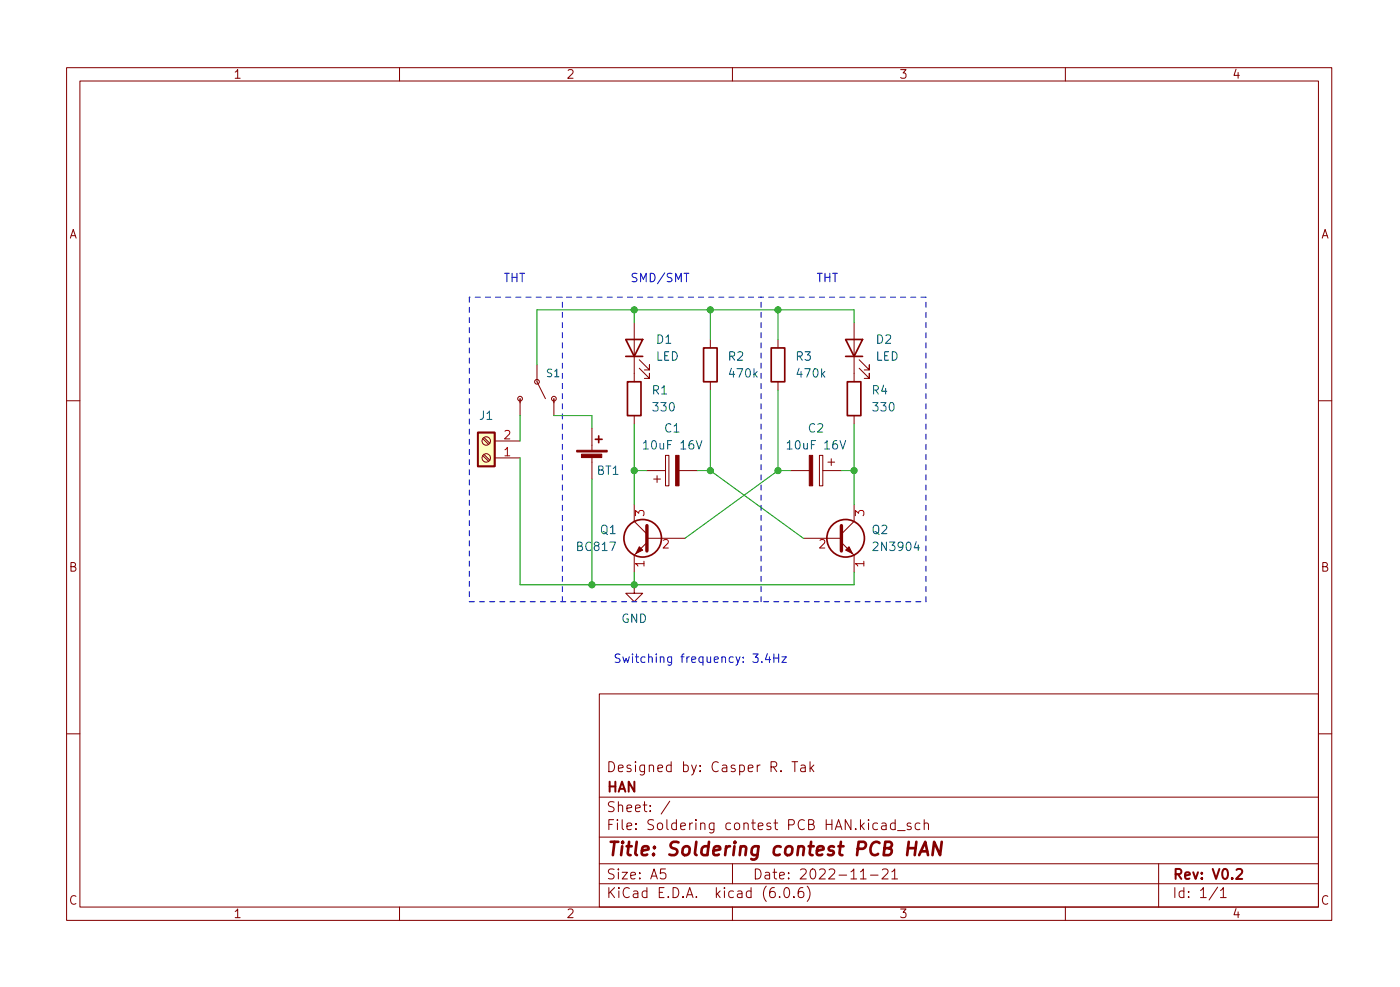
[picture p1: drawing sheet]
<svg xmlns="http://www.w3.org/2000/svg" width="210mm" height="148mm" viewBox="0 0 210 148" stroke-linecap="round" stroke-linejoin="round" font-family="sans-serif">
<g fill="none" stroke="#840000" stroke-width=".15">
<path d="M10 10.2h190v128h-190zM12 12.2h186v124h-186zM60 10.2v2M110 10.2v2M160 10.2v2M78.1 59.9v2.5M80.6 54.8v2.5l1.3 2.6M83.2 59.9v2.5M95.2 48.4v8.9M96 55.3l1.5 1.5v-.8v.8h-.7M96 54l1.5 1.5v-.7v.7h-.7M106.7 51v1.2"/>
<path d="M106.7 57.3v1.3M116.8 51v1.2M116.8 57.3v1.3M128.3 48.4v8.9M129 55.3l1.6 1.5v-.8v.8h-.8M129 54l1.6 1.5v-.7v.7h-.8M10 60.2h2M72.5 65.9l.9 .8M72.5 68.4l.9 .8M72.7 65.7l.9 .8M72.7 68.2l.9 .9M74.3 68.7h3.8"/>
<path d="M74.3 66.2h3.8M88.9 64.3v3.3M88.9 68.6v3.3M95.2 75.7v2.6l2 1.9M95.2 62.4v1.3M97.2 70.6h2.7M98.2 71.9h1M98.7 71.4v1M99.9 68.4h.6v4.5h-.6zM102 70.6h2.8M118.7 70.6h2.8M123.1 68.4h.5v4.5h-.5z"/>
<path d="M123.6 70.6h2.8M124.3 69.4h1M124.8 68.9v1M128.3 75.7v2.6l-1.9 1.9M128.3 62.4v1.3M198 60.2h2M95.2 87.8v1.3h1.3l-1.3 1.2-1.2-1.2h1.2M97.2 81.4l-2 1.9v2.6M97.2 80.8h5.7M120.6 80.8h5.8M126.4 81.4l1.9 1.9v2.6M10 110.2h2"/>
<path d="M90 104.2h108v32h-108zM90 119.7h108M118.9 114.3h.9M119.4 114.3v1.5M120.3 114.9h.6v.9M120.9 115.2l-.5 .1a.29 .29 0 0 0-.2 .3 .29 .29 0 0 0 .2 .2h.5M121.7 114.3v1.5M121.8 115.3l.4 .5M122.2 114.8l-.5 .6M198 110.2h2M60 136.2v2M90 132.7h108"/>
<path d="M90 129.7h108M90 125.7h108M99.9 130.4h-.7v.8l.2-.2 .5 .1 .1 .2-.1 .5-.2 .1h-.3l-.2-.1M100.6 120.3l-1.3 1.9M110 136.2v2M110 129.7v3M117.1 134.6v.1M117.9 133.3l.3-.1a.94 .94 0 0 1 0 1.5h-.1a1 1 0 0 1-.2-1.4zM119.2 134.6v.1M120.6 133.2a.59 .59 0 0 0-.7 .7v.6l.1 .2h.4l.3-.1v-.5l-.1-.2-.4-.1-.3 .3M121.2 133a1.72 1.72 0 0 1 0 2.3M129.2 130.9l.5-.5v1.5"/>
<path d="M129.2 131.9h.9M130.7 131.4h1.2M132.4 123.6h.6l.1 .9M132.5 130.6l.2-.2 .5 .1a.41 .41 0 0 1 .1 .6l-.9 .8h1M133.1 123.9l-.5 .1a.29 .29 0 0 0-.2 .3 .29 .29 0 0 0 .2 .2h.5M133.9 130.9l.5-.5v1.5M133.9 131.9h.9M134.4 123.6l-.4-.1-.3 .3v.5l.2 .2h.5M134.4 123v1.5M134.8 124.7h1.1M136.8 123.6l-.4-.1-.2 .3 .1 .2 .5 .1v.4h-.6M138.2 123.6l-.5-.1-.3 .3v.5l.2 .2h.6"/>
<path d="M138.8 123.7a.37 .37 0 0 1 .6 .1v.7M138.8 123v1.5M160 136.2v2M174 129.7v6.5M182.9 133.2l-1.3 1.9M183.3 133.7l.4-.5v1.5M183.3 134.7h.9"/>
<circle cx="78.1" cy="59.9" r=".36"/>
<circle cx="80.6" cy="57.3" r=".36"/>
<circle cx="83.2" cy="59.9" r=".36"/>
<circle cx="73" cy="66.2" r=".63"/>
<circle cx="73" cy="68.7" r=".63"/>
</g>
<path d="M185.7 130.6l.2-.2 .5 .1a.41 .41 0 0 1 .1 .6l-.9 .8h1" fill="none" stroke="#840000" stroke-width=".3"/>
<path d="M136.4 127.3h1.1M137.6 126.4l-.2 2M138 128.4l1-2 .4 2M138.3 127.8h1M141.4 126.4l-.2 2-.9-2-.3 2" fill="none" stroke="#840000" stroke-width=".4"/>
<g fill="#840000" stroke="#840000" stroke-width=".15">
<path d="M101.5 68.4h.5v4.5h-.5z"/>
<path d="M96 82.1l.5 .5-1 .5z"/>
<path d="M86.6 67.6h4.6v.3h-4.6z"/>
<path d="M87.3 68.2h3.1v.5h-3.1z"/>
<path d="M121.5 68.4h.5v4.5h-.5z"/>
<path d="M127 82.6l.5-.5 .5 1z"/>
</g>
<path d="M96.6 66.5l.4-.4v1.3M96.6 67.4h.8M104.6 66.1l.4 1.3 .4-1.3M118.2 66.5l.4-.4v1.3M118.2 67.4h.8M126.2 66.1l.4 1.3 .4-1.3" fill="none" stroke="#006464" stroke-width=".15"/>
<path d="M71.8 64.9h2.5v5.1h-2.5z" fill="#ffffc2" stroke="#ffffc2" stroke-width=".15"/>
<g fill="none" stroke="#840000" stroke-width=".25">
<path d="M94 51h2.5l-1.3 2.5zM94 53.5h2.5M94.2 57.3h2.1v5.1h-2.1zM105.7 52.2h2v5.1h-2zM115.8 52.2h2.1v5.1h-2.1zM127 51h2.5l-1.2 2.5zM127 53.5h2.5M127.3 57.3h2v5.1h-2zM71.8 64.9h2.5v5.1h-2.5zM89.4 65.9h1M89.9 65.4v1.1"/>
<circle cx="96.5" cy="80.8" r="2.82"/>
<circle cx="127" cy="80.8" r="2.82"/>
</g>
<path d="M97.2 78.9v3.8M126.4 78.9v3.8" fill="none" stroke="#840000" stroke-width=".51"/>
<path d="M102.7 41h.8M114.4 99.3v.1M115.3 98.1l-.3 .9h.7M115.6 98.6v.8M116.2 98.2v1.2M116.2 98.8h.7M116.9 98.2v1.2M117.4 98.6h.7l-.7 .8h.7" fill="none" stroke="#0000c2" stroke-width=".15"/>
<path d="M70.5 44.6v45.7M111.8 44.6h-41.3M139.1 44.6h-27.3M70.5 90.3h68.6M84.5 90.3v-45.7M114.3 90.3v-45.7M139.1 90.3v-45.7" fill="none" stroke="#0000c2" stroke-width=".15" stroke-dasharray=".8 .8"/>
<g fill="none" stroke="#009600" stroke-width=".15">
<path d="M95.2 46.5v1.9M106.7 46.5v4.5M106.7 58.6v12M116.8 46.5v4.5M116.8 58.6v12M128.3 48.4v-1.9h-47.7v8.3M78.1 68.7v19.1h50.2v-1.9M78.1 62.4v3.8M83.2 62.4h5.7v1.9M88.9 71.9v15.9M95.2 63.7v12M95.2 70.6h2"/>
<path d="M104.8 70.6h1.9M106.7 70.6l13.9 10.2M116.8 70.6h1.9M116.8 70.6l-13.9 10.2M126.4 70.6h1.9M128.3 63.7v12M95.2 85.9v1.9"/>
</g>
<g fill="#009600" stroke="#009600" stroke-width=".15">
<circle cx="95.2" cy="46.5" r=".46"/>
<circle cx="116.8" cy="46.5" r=".46"/>
<circle cx="106.7" cy="46.5" r=".46"/>
<circle cx="128.3" cy="70.6" r=".46"/>
<circle cx="116.8" cy="70.6" r=".46"/>
<circle cx="95.2" cy="70.6" r=".46"/>
<circle cx="106.7" cy="70.6" r=".46"/>
<circle cx="95.2" cy="87.8" r=".46"/>
<circle cx="88.9" cy="87.8" r=".46"/>
</g>
<text font-size="2.8" fill="#840000" x="91" y="128.5">Title: Soldering contest PCB HAN</text>
<g font-size="2.1" fill="#840000">
<text x="91" y="118.9">HAN</text>
<text x="91" y="115.9">Designed by: Casper R. Tak</text>
<text x="91" y="124.6">File: Soldering contest PCB HAN.kicad_sch</text>
<text x="91" y="121.9">Sheet: /</text>
<text x="91" y="134.8">KiCad E.D.A. kicad (6.0.6)</text>
<text x="91" y="132">Size: A5</text>
<text x="113" y="132">Date: 2022-11-21</text>
<text x="176" y="132">Rev: V0.2</text>
<text x="176" y="134.8">Id: 1/1</text>
</g>
<g font-size="1.8" fill="#840000">
<text x="35" y="11.8">1</text>
<text x="85" y="11.8">2</text>
<text x="135" y="11.8">3</text>
<text x="185" y="11.8">4</text>
<text x="10.3" y="35.8">A</text>
<text x="198.4" y="35.8">A</text>
<text x="10.3" y="85.8">B</text>
<text x="198.4" y="85.8">B</text>
<text x="10.3" y="135.8">C</text>
<text x="35" y="137.8">1</text>
<text x="85" y="137.8">2</text>
<text x="135" y="137.8">3</text>
<text x="185" y="137.8">4</text>
<text x="198.4" y="135.8">C</text>
</g>
<g font-size="1.8" fill="#0000c2">
<text x="75.6" y="42.4">THT</text>
<text x="94.6" y="42.4">SMD/SMT</text>
<text x="122.6" y="42.4">THT</text>
<text x="92.1" y="99.5">Switching frequency: 3.4Hz</text>
</g>
<g font-size="1.8" fill="#006464">
<text x="98.6" y="51.6">D1</text>
<text x="131.6" y="51.6">D2</text>
<text x="98" y="59.2">R1</text>
<text x="98.5" y="54.1">LED</text>
<text x="109.4" y="54.1">R2</text>
<text x="109.7" y="56.7">470k</text>
<text x="119.6" y="54.1">R3</text>
<text x="119.8" y="56.7">470k</text>
<text x="131" y="59.2">R4</text>
<text x="131.5" y="54.1">LED</text>
<text x="72" y="63">J1</text>
<text x="98.2" y="61.8">330</text>
<text x="99.8" y="64.9">C1</text>
<text x="121.4" y="64.9">C2</text>
<text x="131.2" y="61.8">330</text>
<text x="89.7" y="71.3">BT1</text>
<text x="97.1" y="67.5">10uF 16V</text>
<text x="118.7" y="67.5">10uF 16V</text>
<text x="86.8" y="82.7">BC817</text>
<text x="90.2" y="80.2">Q1</text>
<text x="131" y="80.2">Q2</text>
<text x="131.5" y="82.7">2N3904</text>
<text x="93.3" y="93.5">GND</text>
</g>
<g font-size="1.8" fill="#a90000">
<text x="75.7" y="65.9">2</text>
<text x="75.7" y="68.5">1</text>
<text x="96.8" y="77.5" transform="rotate(-90 96.8 77.5)">3</text>
<text x="129.8" y="77.5" transform="rotate(-90 129.8 77.5)">3</text>
<text x="99.5" y="82.3">2</text>
<text x="123" y="82.3">2</text>
<text x="96.8" y="85.1" transform="rotate(-90 96.8 85.1)">1</text>
<text x="129.8" y="85.1" transform="rotate(-90 129.8 85.1)">1</text>
</g>
<text font-size="1.6" fill="#006464" x="82.1" y="56.6">S1</text>
</svg>
